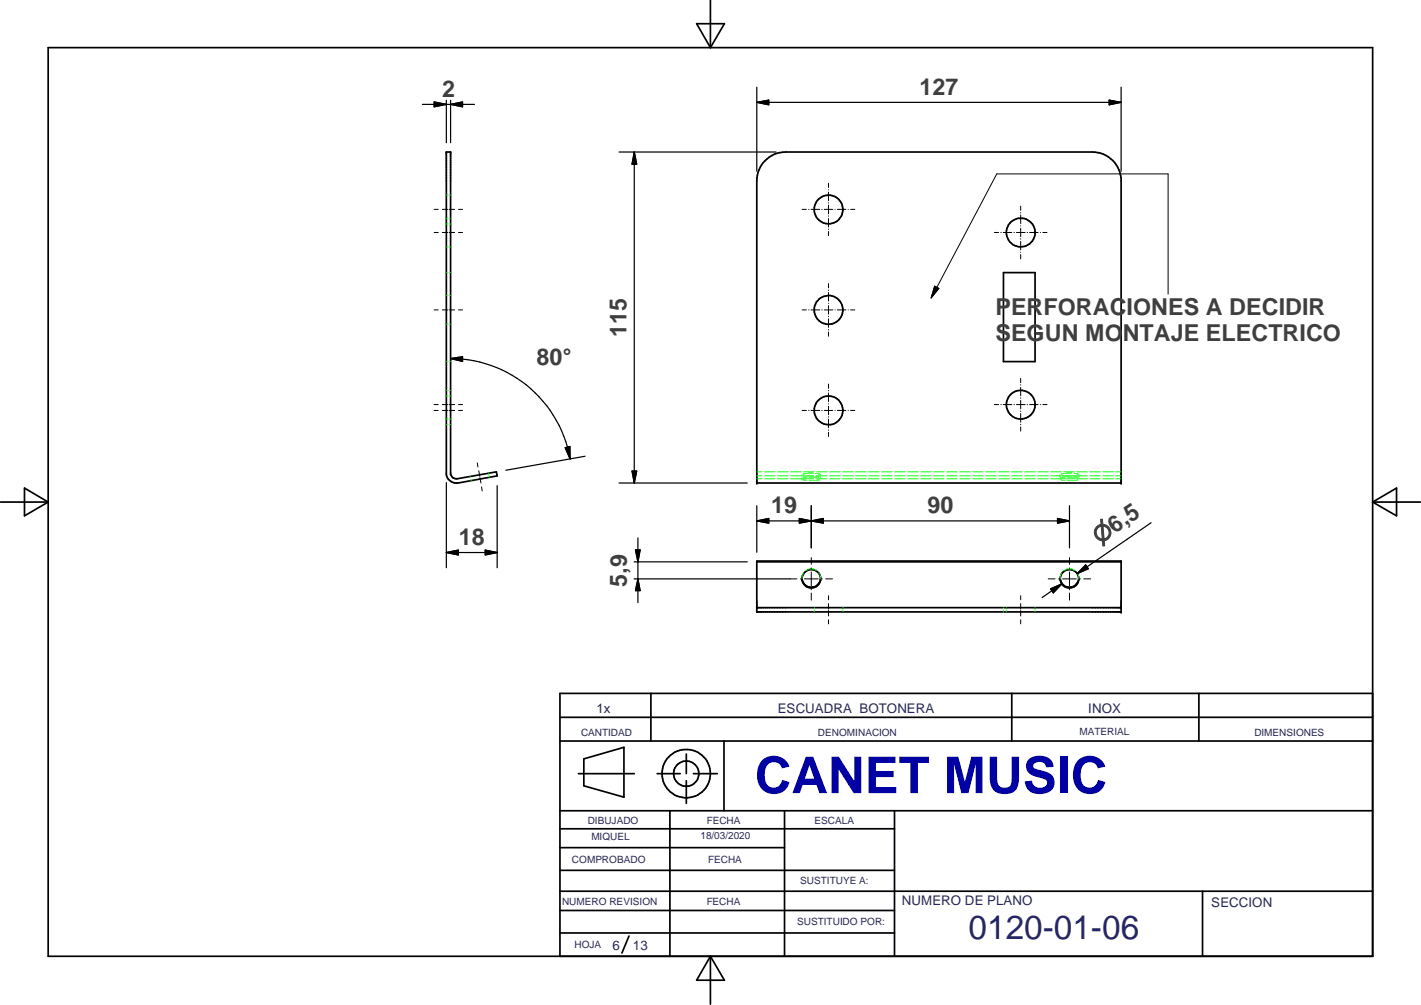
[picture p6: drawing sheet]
<svg xmlns="http://www.w3.org/2000/svg" width="297mm" height="210mm" viewBox="0 0 297 210" stroke-linecap="round" stroke-linejoin="round" font-family="sans-serif">
<g fill="none" stroke="#0f0" stroke-width=".21">
<path d="M93.3 46.8h.3M93.3 40.8h.3M93.3 56.9h.3M93.3 51.6h.3M93.3 45.6h.3M93.9 46.8h.3M93.9 40.8h.3M93.9 56.9h.3M93.9 51.6h.3M93.9 45.6h.3M93.3 67.7h.3M93.3 61.7h.3"/>
<path d="M93.3 75.5h.3M93.9 67.7h.3M93.9 61.7h.3M93.9 75.5h.3M93.3 88.7h.3M93.3 82.7h.3M93.3 87.5h.3M93.3 81.5h.3M93.9 88.7h.3M93.9 82.7h.3M93.9 87.5h.3M93.9 81.5h.3"/>
<path d="M98.3 99.5v.3M102.1 98.8l.1 .3M102.2 99.4l.1 .3M158.2 99.4h1.1M158.2 98.6h1.1M158.2 100h1.1M159.8 99.4h2.2M159.8 98.6h2.2M159.8 100h2.2M162.6 99.4h2.1M162.6 98.6h2.1M162.6 100h2.1"/>
<path d="M165.3 99.4h2.2M165.3 98.6h2.2M165.3 100h2.2M167.6 99.1v.4M167.6 99.7v.3M167.8 99.3l.3 .1M168 99.4h2.2M168 98.6h2.2M168 100h2.2M168.4 99.4l1.6 .1M168.7 99.7l-1.1 .3M169.2 99.7l2.1 .2"/>
<path d="M170 98.8l-2.2 .2M170.5 98.9l1 .2v.4M170.7 99.4h2.2M170.7 98.6h2.2M170.7 100h2.2M170.9 99.4l-.4 .1M171.5 99.7v.3M171.5 99.2l-.4 .2M173.4 99.4h2.2M173.4 98.6h2.2M173.4 100h2.2M176.1 99.4h2.2"/>
<path d="M176.1 98.6h2.2M176.1 100h2.2M178.9 99.4h2.2M178.9 98.6h2.2M178.9 100h2.2M181.6 99.4h2.2M181.6 98.6h2.2M181.6 100h2.2M184.3 99.4h2.2M184.3 98.6h2.2M184.3 100h2.2M187 99.4h2.2"/>
<path d="M187 98.6h2.2M187 100h2.2M189.8 99.4h2.1M189.8 98.6h2.1M189.8 100h2.1M192.5 99.4h2.1M192.5 98.6h2.1M192.5 100h2.1M195.2 99.4h2.2M195.2 98.6h2.2M195.2 100h2.2M197.9 99.4h2.2"/>
<path d="M197.9 98.6h2.2M197.9 100h2.2M200.6 99.4h2.2M200.6 98.6h2.2M200.6 100h2.2M203.4 99.4h2.1M203.4 98.6h2.1M203.4 100h2.1M206.1 99.4h2.1M206.1 98.6h2.1M206.1 100h2.1M208.8 99.4h2.2"/>
<path d="M208.8 98.6h2.2M208.8 100h2.2M211.5 99.4h2.2M211.5 98.6h2.2M211.5 100h2.2M214.2 99.4h2.2M214.2 98.6h2.2M214.2 100h2.2M217 99.4h2.1M217 98.6h2.1M217 100h2.1M219.7 99.4h2.1"/>
<path d="M219.7 98.6h2.1M219.7 100h2.1M221.6 99.1v.4M221.6 99.7v.3M221.8 99.3l.8 .2h1.4M222.4 99.4h2.2M222.4 98.6h2.2M222.4 100h2.2M222.6 99.7l-1 .3M223.2 99.7l2.1 .2M224 98.8l-2.2 .2M224.5 98.9l1 .2"/>
<path d="M225.1 98.6h2.2M225.1 100h2.2M225.5 99.1l-.4 .3M225.5 99.1v.4M225.5 99.7v.3M227.3 99.4l-2.8 .1M227.8 99.4h2.2M227.8 98.6h2.2M227.8 100h2.2M230.5 99.4h2.2M230.5 98.6h2.2M230.5 100h2.2"/>
<path d="M233.3 99.4h1.1M233.3 98.6h1.1M233.3 100h1.1M98.4 100.1l.1 .3M167.6 100l.3 .2 .8 .2M168 119.6l-.3 .5-.1 .7M168.4 119.2a1.95 1.95 0 0 1 2.4 0M171.2 119.6l.2 .5 .1 .8M171.3 100.2l-.7 .2h-1.4M221.6 100l.3 .2 .7 .2M222 119.6l-.3 .5-.1 .7M222.4 119.2l1-.4 .7 .1 .6 .3"/>
<path d="M225.2 119.6l.2 .5 .1 .8M225.3 100.2l-.8 .2h-1.3M167.6 120.7v.1M167.6 120.9h.1M170.2 126.9v.3M170.2 127.5v.3M176.2 126.9v.3M176.2 127.5v.3M209.8 126.9v.3M209.8 127.5v.3M210.4 126.9v.3M210.4 127.5v.3"/>
<path d="M216.4 126.9v.3M216.4 127.5v.3M221.6 120.7v.1M221.6 120.9h.1"/>
</g>
<g fill="none" stroke="#000" stroke-width=".35">
<path d="M10.1 9.9h276.8v189.8h-276.8zM145.6 5h5.8l-2.9 4.9zM148.5 0v9.9M93.3 31.7h.9v67.4l.4 .6 .7 .3 8.5-1.4 .1 .8-8.1 1.5a2.2 2.2 0 0 1-2.5-1.8zM159.6 34a6.1 6.1 0 0 1 4.6-2.3h64.2a6.1 6.1 0 0 1 6 5.5v63.7h-76.2v-63.1l.3-1.8 .4-1.1zM209.8 56.9h6.6v18.6h-6.6zM.1 104.9h10M5.1 101.9l5 3-5 2.8zM158.2 117.2h76.2v10.6h-76.2zM158.2 117.3h76.2M286.9 104.9h10M286.9 104.9l5-3v5.8z"/>
<path d="M158.2 126.9h76.2M167.6 120.8a1.95 1.95 0 0 0 2 1.8 1.95 1.95 0 0 0 1.9-1.8M221.6 120.8a1.95 1.95 0 0 0 2 1.8 1.95 1.95 0 0 0 1.9-1.8M117 154.8h169.9M117 149.8h169.9M122 158.5l8.4-2.4v10.4l-8.4-2.4zM136.1 144.8v10M143.5 157.5v4.1M151.3 154.8v14.5M211.5 144.8v10M250.6 144.8v10M286.9 144.8h-169.9v54.9"/>
<path d="M117 177h47M117 173.1h70M117 169.3h169.9M120.9 161.6h11.7M137.4 161.6h4.8M140 169.3v30.4M143.5 163.1v4.7M144.9 161.6h5M164 169.3v30.4M187 169.3v30.4M117 186.1h169.9M117 181.8h70"/>
<path d="M117 194.9h70M117 190.2h70M131.5 195.5l-1.5 3.6M148.5 199.7v10M148.5 199.7l2.9 5h-5.8zM251.4 186.1v13.6"/>
<circle cx="173.2" cy="43.7" r="3"/>
<circle cx="213.4" cy="48.6" r="3"/>
<circle cx="173.2" cy="64.7" r="3"/>
<circle cx="173.2" cy="85.7" r="3"/>
<circle cx="213.4" cy="84.5" r="3"/>
<circle cx="169.6" cy="120.9" r="1.94"/>
<circle cx="223.6" cy="120.9" r="1.93"/>
<circle cx="143.4" cy="161.6" r="2.64"/>
<circle cx="143.4" cy="161.6" r="5"/>
</g>
<g fill="#000">
<circle cx="158.2" cy="100.9" r=".18"/>
<circle cx="234.4" cy="100.9" r=".18"/>
<circle cx="234.4" cy="127.8" r=".18"/>
<circle cx="234.4" cy="126.9" r=".18"/>
</g>
<g fill="none" stroke="#000" stroke-width=".21">
<path d="M173.2 38.3v.9M173.2 39.6v.1M90.8 43.7h.8M90.8 48.6h.8M92.5 43.7h1.1M92.5 48.6h1.1M93.9 43.7h1.1M93.9 48.6h1.1M95.8 43.7h.9M95.8 48.6h.9M167.7 43.7h.9M169 43.7h.1"/>
<path d="M169.5 43.7h1.9M171.8 43.7h.1M172.3 43.7h1.8M173.2 40.1v1.8M173.2 42.3v.1M173.2 42.8v1.9M173.2 45.1v.1M173.2 45.6v1.8M173.2 47.8v.1M173.2 48.3v.9M173.2 59.2v.9M174.5 43.7h.1"/>
<path d="M175 43.7h1.8M177.3 43.7h.1M177.8 43.7h.9M195.4 59.8l.9 .4-1.7 2zM207.9 48.6h.8M209.2 48.6h.1M209.7 48.6h1.8M212 48.6h.1M212.5 48.6h1.8M213.4 43.1v.8M213.4 44.4v.1M213.4 44.9v1.8"/>
<path d="M213.4 47.2h.1M213.4 47.7v1.7M213.4 49.9v.1M213.4 50.4v1.8M213.4 52.7h.1M213.4 53.2v.9M214.7 48.6h.1M215.2 48.6h1.8M217.5 48.6h.1M218 48.6h.9M90.8 64.7h.8M92.5 64.7h1.1"/>
<path d="M93.9 64.7h1.1M95.8 64.7h.9M167.7 64.7h.9M169 64.7h.1M169.5 64.7h1.9M171.8 64.7h.1M172.3 64.7h1.8M173.2 60.6v.1M173.2 61.1v1.8M173.2 63.3v.1M173.2 63.8v1.8M173.2 66v.1"/>
<path d="M173.2 66.6v1.8M173.2 68.8v.1M173.2 69.3v.9M174.5 64.7h.1M175 64.7h1.8M177.3 64.7h.1M177.8 64.7h.9M213.4 79v.9M244.2 61.4v-25.1h-35.8l-13.8 25.9M90.8 85.7h.8M90.8 84.5h.8M92.5 85.7h1.1"/>
<path d="M92.5 84.5h1.1M93.9 85.7h1.1M93.9 84.5h1.1M95.8 85.7h.9M95.8 84.5h.9M99.8 96.7l.1 .8M100.1 98.3l.2 1.2M100.3 99.7l.2 1.2M167.7 85.7h.9M169 85.7h.1M169.5 85.7h1.9M171.8 85.7h.1"/>
<path d="M172.3 85.7h1.8M173.2 80.2v.9M173.2 81.5v.1M173.2 82.1v1.8M173.2 84.3v.1M173.2 84.8v1.8M173.2 87v.1M173.2 87.5v1.8M173.2 89.8v.1M173.2 90.3v.9M174.5 85.7h.1M175 85.7h1.8"/>
<path d="M177.3 85.7h.1M177.8 85.7h.9M207.9 84.5h.8M209.2 84.5h.1M209.7 84.5h1.8M212 84.5h.1M212.5 84.5h1.8M213.4 80.3v.1M213.4 80.9v1.8M213.4 83.1v.1M213.4 83.6v1.8M213.4 85.9h.1"/>
<path d="M213.4 86.4v1.8M213.4 88.6v.1M213.4 89.2v.8M214.7 84.5h.1M215.2 84.5h1.8M217.5 84.5h.1M218 84.5h.9M100.7 101.7l.1 .8M169.6 116.5v1.4M169.6 118.6v.1M169.6 119.5v2.8M223.6 116.5v1.4"/>
<path d="M223.6 118.6v.1M223.6 119.5v2.8M165.1 120.9h1.5M167.3 120.9h.1M168.1 120.9h2.9M169.6 123.1v.1M169.6 123.9v1.4M171.7 120.9h.2M172.6 120.9h1.4M173.2 124.4v.9M173.2 126.1v1.1M173.2 127.5v1.2"/>
<path d="M173.2 129.5v.8M213.4 124.4v.9M213.4 126.1v1.1M213.4 127.5v1.2M213.4 129.5v.8M219.1 120.9h1.5M221.3 120.9h.1M222.1 120.9h2.9M223.6 123.1v.1M223.6 123.9v1.4M225.7 120.9h.1M226.6 120.9h1.4"/>
</g>
<g fill="none" stroke="#000" stroke-width=".25">
<path d="M158.2 18.2v17.6M234.4 18.2v17.6M88.3 21.8h10.9M90.8 21.3l2.5 .5-2.5 .5zM93.3 21v8.8M94.2 21.8l2.5-.5v1zM94.2 21v8.8M129.4 31.7h32.8M132.6 31.7l.5 2.6h-1zM132.6 31.7v69.2M158.2 21.4l2.5-.5v1zM158.2 21.4h76.2"/>
<path d="M231.9 20.9l2.5 .5-2.5 .5zM94.2 74.9l2.5-.4v1zM94.2 74.9a25.2 25.2 0 0 1 25 20.9M118.1 93.5l1-.2 .1 2.5zM122.3 95.3l-16.6 2.9M132.1 98.4h1l-.5 2.5zM93.3 115.4l2.5-.5v1zM93.3 100.8v17.8M93.3 115.4h10.6M101.4 114.9l2.5 .5-2.5 .5zM103.9 101.4v17.2M129.4 100.9h26.8"/>
<path d="M132.5 117.3h23.7M132.8 114.9h1l-.5 2.4zM133.3 112.4v13.5M158.2 108.8l2.5-.5v1zM158.2 105.6v9.8M158.2 108.8h65.4M167.1 108.3l2.5 .5-2.5 .5zM169.6 108.8l2.5-.5v1zM169.6 105.6v8.8M221.1 108.3l2.5 .5-2.5 .5zM223.6 105.6v8.8M226.9 118l.6 .8-2.3 1z"/>
<path d="M227.2 118.4l-2 1.4M240.6 109.2l-15.4 10.6M132.5 120.9h32.6M133.3 120.9l.5 2.5h-1zM219.6 123l2.4-1-1.8 1.8zM222 122l-4.2 2.8"/>
</g>
<g fill="#000">
<path d="M90.8 21.3l2.5 .5-2.5 .5zM94.2 21.8l2.5-.5v1zM132.6 31.7l.5 2.6h-1zM158.2 21.4l2.5-.5v1zM231.9 20.9l2.5 .5-2.5 .5zM195.4 59.8l.9 .4-1.7 2zM94.2 74.9l2.5-.4v1zM118.1 93.5l1-.2 .1 2.5zM132.1 98.4h1l-.5 2.5zM93.3 115.4l2.5-.5v1zM101.4 114.9l2.5 .5-2.5 .5zM132.8 114.9h1l-.5 2.4z"/>
<path d="M158.2 108.8l2.5-.5v1zM167.1 108.3l2.5 .5-2.5 .5zM169.6 108.8l2.5-.5v1zM221.1 108.3l2.5 .5-2.5 .5zM226.9 118l.6 .8-2.3 1zM133.3 120.9l.5 2.5h-1zM219.6 123l2.4-1-1.8 1.8z"/>
</g>
<text font-size="10.6" fill="#0000a5" x="157.8" y="165.7">CANET MUSIC</text>
<text font-size="7" fill="#262659" x="202.5" y="196.1">0120-01-06</text>
<g font-size="4.9" fill="#3f3f3f">
<text x="92.4" y="20.2">2</text>
<text x="192.2" y="19.8">127</text>
<text x="208.1" y="65.8">PERFORACIONES A DECIDIR</text>
<text x="131" y="70.4" transform="rotate(-90 131 70.4)">115</text>
<text x="208.1" y="71.3">SEGUN MONTAJE ELECTRICO</text>
<text x="112.1" y="76.2">80°</text>
<text x="161.2" y="107.1">19</text>
<text x="193.9" y="107.1">90</text>
<text x="95.9" y="113.7">18</text>
<text x="131" y="122.5" transform="rotate(-90 131 122.5)">5,9</text>
</g>
<text font-size="4.5" fill="#3f3f3f" x="229.8" y="113.7" transform="rotate(-34 229.8 113.7)">⌀6,5</text>
<g font-size="2.8" fill="#262659">
<text x="124.7" y="148.9">1x</text>
<text x="162.6" y="148.9">ESCUADRA BOTONERA</text>
<text x="227.5" y="148.9">INOX</text>
<text x="188.5" y="189.1">NUMERO DE PLANO</text>
<text x="253.2" y="189.5">SECCION</text>
<text x="128.1" y="198.4">6</text>
<text x="132.3" y="198.3">13</text>
</g>
<g font-size="2.1" fill="#262659">
<text x="121.5" y="153.6">CANTIDAD</text>
<text x="171" y="153.6">DENOMINACION</text>
<text x="225.6" y="153.6">MATERIAL</text>
<text x="262.2" y="153.6">DIMENSIONES</text>
<text x="122.9" y="172">DIBUJADO</text>
<text x="147.7" y="172">FECHA</text>
<text x="170.3" y="172">ESCALA</text>
<text x="123.6" y="175.5">MIQUEL</text>
<text x="146.4" y="175.3">18/03/2020</text>
<text x="119.5" y="180.3">COMPROBADO</text>
<text x="148" y="180.3">FECHA</text>
<text x="167.3" y="184.5">SUSTITUYE A:</text>
<text x="117.5" y="189.1">NUMERO REVISION</text>
<text x="147.7" y="189.1">FECHA</text>
<text x="166.6" y="193.2">SUSTITUIDO POR:</text>
<text x="120.1" y="198.1">HOJA</text>
</g>
</svg>
